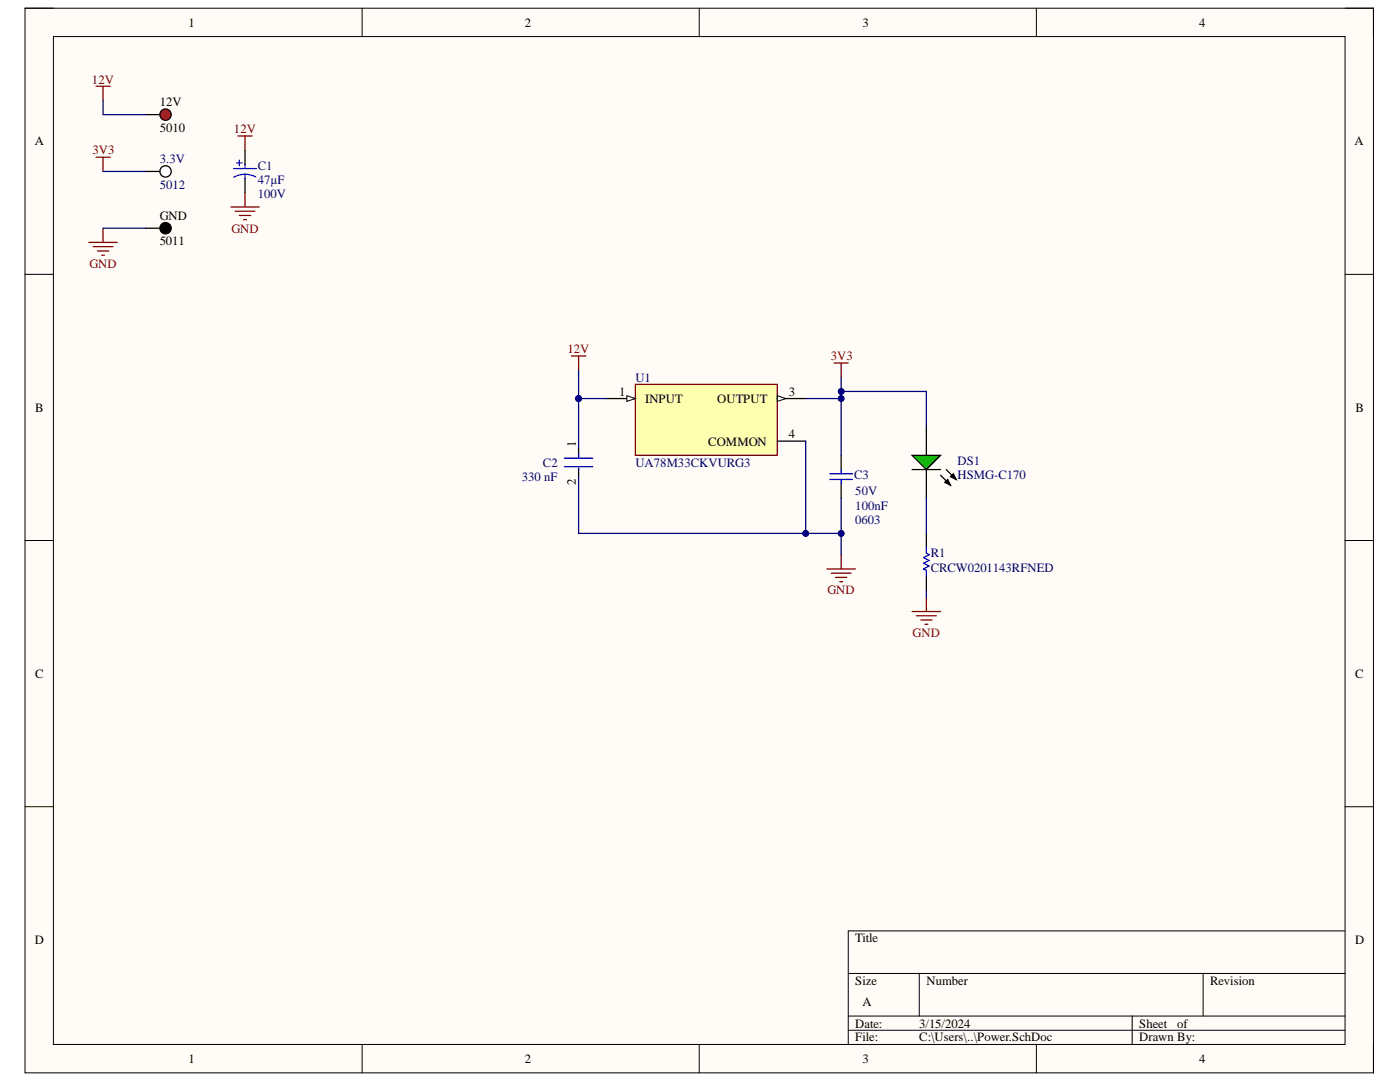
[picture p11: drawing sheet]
<svg xmlns="http://www.w3.org/2000/svg" width="279mm" height="216mm" viewBox="0 0 279 216" stroke-linecap="round" stroke-linejoin="round" font-family="sans-serif">
<path d="M5 1.6h269.1v212.5h-269.1z" fill-rule="evenodd" fill="#fffcf8"/>
<path d="M5 1.6h269.1v212.5h-269.1z" fill="none" stroke="#000" stroke-width=".2"/>
<path d="M10.7 7.3h257.7v201.1h-257.7z" fill-rule="evenodd" fill="#fffcf8"/>
<g fill="none" stroke="#000" stroke-width=".2">
<path d="M5 1.6h5.7M10.7 7.3h257.7v201.1h-257.7zM72.3 1.6v5.7M139.5 1.6v5.7M206.8 1.6v5.7M268.4 1.6h5.7v5.7M5 54.7h5.7M268.4 54.7h5.7M5 107.9h5.7M268.4 107.9h5.7M5 161h5.7M268.4 161h5.7"/>
<path d="M169.3 194.2h99.1M183.5 194.2v8.5M240.1 194.2v8.5M268.4 185.8h-99.1v22.6M72.3 208.4v5.7M139.5 208.4v5.7M169.3 202.7h99.1M169.3 205.6h99.1M206.8 208.4v5.7M226 202.7v5.7M274.1 208.4v5.7"/>
</g>
<g fill="none" stroke="#800000" stroke-width=".25">
<path d="M19.2 17.2h2.8M20.6 17.2v2.8M47.5 27.1h2.8M48.9 27.1v2.9M48.9 38.5v2.8M17.7 48.4h5.7M18.6 49.2h4M19.4 50.1h2.3M20.3 50.9h.6M20.6 45.5v2.9M46.1 41.3h5.6M46.9 42.1h4"/>
<path d="M47.8 43h2.2M48.6 43.8h.6M114.1 71h2.8M115.5 71v2.9M166.5 72.4h2.8M167.9 72.4v2.9M165 113.5h5.7M165.9 114.4h4M166.7 115.2h2.3M167.6 116.1h.6M167.9 110.7v2.8M184.9 119.2v2.8"/>
<path d="M182 122h5.7M182.9 122.9h4M183.7 123.7h2.3M184.6 124.6h.6"/>
</g>
<g fill="none" stroke="#000" stroke-width=".25">
<path d="M48.9 30v2.8M48.9 35.6v2.9M29.1 45.5h2.8M167.9 90.9v2.8M167.9 96.5v2.9"/>
<circle cx="33" cy="45.5" r="1.13"/>
</g>
<path d="M46.6 33.6h4.6M47.2 32.5h1.1M47.8 31.9v1.2M48.9 34.8l1.3 .2 .8 .3M48.9 34.8l-.9 .1-1.4 .5M48.9 32.8v.8M48.9 34.8v.8M165.6 94.5h4.5M165.6 95.7h4.5M167.9 93.7v.8M167.9 95.7v.8" fill="none" stroke="#00f" stroke-width=".25"/>
<circle cx="33" cy="45.5" r="1.13" fill="#000"/>
<circle cx="33" cy="34.2" r="1.13" fill="#fff"/>
<g fill="none" stroke="#000" stroke-width=".25">
<path d="M29.1 34.2h2.8"/>
<circle cx="33" cy="34.2" r="1.13"/>
</g>
<path d="M19.2 31.4h2.8M20.6 31.4v2.8" fill="none" stroke="#800000" stroke-width=".25"/>
<circle cx="33" cy="22.9" r="1.13" fill="#ee0e22"/>
<g fill="none" stroke="#000" stroke-width=".25">
<path d="M29.1 22.9h2.8"/>
<circle cx="33" cy="22.9" r="1.13"/>
</g>
<path d="M126.8 76.7h28.3v14.2h-28.3z" fill-rule="evenodd" fill="#ffffb0"/>
<path d="M126.8 76.7h28.3v14.2h-28.3z" fill="none" stroke="#800000" stroke-width=".25"/>
<path d="M121.1 79.5h5.7M155.1 88h5.7" fill="none" stroke="#000" stroke-width=".25"/>
<path d="M125.1 79l1.7 .5-1.7 .6z" fill="#f8fcff"/>
<path d="M125.1 79l1.7 .5-1.7 .6z" fill="none" stroke="#000" stroke-width=".2"/>
<path d="M155.1 79.5h5.7" fill="none" stroke="#000" stroke-width=".25"/>
<path d="M155.1 79l1.7 .5-1.7 .6z" fill="#f8fcff"/>
<path d="M155.1 79l1.7 .5-1.7 .6z" fill="none" stroke="#000" stroke-width=".2"/>
<path d="M184.9 85.2v5.7M184.9 93.7v5.7" fill="none" stroke="#000" stroke-width=".25"/>
<path d="M182 90.9h5.7l-2.8 2.8z" fill="#00bf00"/>
<path d="M115.5 89.4v2M115.5 93.4v1.7M182 90.9h5.7l-2.8 2.8zM182 93.7h5.7M187.7 94.8l2 2M188.6 96.2l.5-.5 .6 1.1zM188.8 93.7l2 2M189.7 95.1l.6-.6 .5 1.2zM184.9 106.4v2.9M184.9 114.9v2.9" fill="none" stroke="#000" stroke-width=".25"/>
<path d="M188.6 96.2l.5-.5 .6 1.1zM189.7 95.1l.6-.6 .5 1.2z" fill="#000"/>
<path d="M112.6 91.4h5.7M112.6 93.1h5.7M115.5 90.6v.8M115.5 93.4v.3M184.9 109.3v1.1l.5 .3-1.1 .6 1.1 .5-1.1 .6 1.1 .5-1.1 .6 .6 .3v1.1" fill="none" stroke="#00f" stroke-width=".25"/>
<path d="M115.5 73.9v5.6" fill="none" stroke="#000080" stroke-width=".25"/>
<circle cx="115.5" cy="79.5" r=".57" fill="#000080"/>
<circle cx="115.5" cy="79.5" r=".57" fill="none" stroke="#000080" stroke-width=".2"/>
<path d="M115.5 79.5v9.9M184.9 117.8v1.4" fill="none" stroke="#000080" stroke-width=".25"/>
<circle cx="115.5" cy="79.5" r=".57" fill="#000080"/>
<circle cx="115.5" cy="79.5" r=".57" fill="none" stroke="#000080" stroke-width=".2"/>
<path d="M20.6 20v2.9h8.5M20.6 34.2h8.5M20.6 45.5h8.5M167.9 75.3v15.6" fill="none" stroke="#000080" stroke-width=".25"/>
<circle cx="167.9" cy="78.1" r=".57" fill="#000080"/>
<circle cx="167.9" cy="78.1" r=".57" fill="none" stroke="#000080" stroke-width=".2"/>
<circle cx="167.9" cy="79.5" r=".57" fill="#000080"/>
<circle cx="167.9" cy="79.5" r=".57" fill="none" stroke="#000080" stroke-width=".2"/>
<path d="M115.5 79.5h5.6" fill="none" stroke="#000080" stroke-width=".25"/>
<circle cx="115.5" cy="79.5" r=".57" fill="#000080"/>
<circle cx="115.5" cy="79.5" r=".57" fill="none" stroke="#000080" stroke-width=".2"/>
<path d="M160.8 79.5h7.1" fill="none" stroke="#000080" stroke-width=".25"/>
<circle cx="167.9" cy="79.5" r=".57" fill="#000080"/>
<circle cx="167.9" cy="79.5" r=".57" fill="none" stroke="#000080" stroke-width=".2"/>
<path d="M160.8 106.4h7.1" fill="none" stroke="#000080" stroke-width=".25"/>
<circle cx="160.8" cy="106.4" r=".57" fill="#000080"/>
<circle cx="160.8" cy="106.4" r=".57" fill="none" stroke="#000080" stroke-width=".2"/>
<circle cx="167.9" cy="106.4" r=".57" fill="#000080"/>
<circle cx="167.9" cy="106.4" r=".57" fill="none" stroke="#000080" stroke-width=".2"/>
<path d="M167.9 99.4v11.3" fill="none" stroke="#000080" stroke-width=".25"/>
<circle cx="167.9" cy="106.4" r=".57" fill="#000080"/>
<circle cx="167.9" cy="106.4" r=".57" fill="none" stroke="#000080" stroke-width=".2"/>
<path d="M167.9 78.1h17v7.1" fill="none" stroke="#000080" stroke-width=".25"/>
<circle cx="167.9" cy="78.1" r=".57" fill="#000080"/>
<circle cx="167.9" cy="78.1" r=".57" fill="none" stroke="#000080" stroke-width=".2"/>
<path d="M160.8 88v18.4h-45.3v-11.3M184.9 99.4v7" fill="none" stroke="#000080" stroke-width=".25"/>
<circle cx="160.8" cy="106.4" r=".57" fill="#000080"/>
<circle cx="160.8" cy="106.4" r=".57" fill="none" stroke="#000080" stroke-width=".2"/>
<g font-size="2.5">
<text x="37.6" y="5.3">1</text>
<text x="104.7" y="5.3">2</text>
<text x="172.1" y="5.3">3</text>
<text x="239.3" y="5.3">4</text>
<text x="31.9" y="21.1">12V</text>
<text x="6.9" y="29">A</text>
<text x="31.9" y="26.3">5010</text>
<text x="270.3" y="29">A</text>
<text x="31.9" y="43.8">GND</text>
<text x="31.9" y="49">5011</text>
<text x="7" y="82.1">B</text>
<text x="123.6" y="79">1</text>
<text x="128.7" y="80.4">INPUT</text>
<text x="143.1" y="80.4">OUTPUT</text>
<text x="157.4" y="79">3</text>
<text x="270.5" y="82.1">B</text>
<text x="115" y="89.1" transform="rotate(-90 115 89.1)">1</text>
<text x="141.3" y="88.9">COMMON</text>
<text x="157.4" y="87.5">4</text>
<text x="115" y="96.8" transform="rotate(-90 115 96.8)">2</text>
<text x="7" y="135.2">C</text>
<text x="270.4" y="135.2">C</text>
<text x="6.9" y="188.4">D</text>
<text x="170.7" y="188">Title</text>
<text x="270.4" y="188.4">D</text>
<text x="170.7" y="196.5">Size</text>
<text x="184.9" y="196.5">Number</text>
<text x="241.5" y="196.5">Revision</text>
<text x="172.1" y="200.8">A</text>
<text x="170.7" y="205">Date:</text>
<text x="170.7" y="207.8">File:</text>
<text x="183.5" y="205">3/15/2024</text>
<text x="183.5" y="207.8">C:\Users\..\Power.SchDoc</text>
<text x="227.4" y="205">Sheet</text>
<text x="227.4" y="207.8">Drawn By:</text>
<text x="235" y="205">of</text>
<text x="37.6" y="212.1">1</text>
<text x="104.7" y="212.1">2</text>
<text x="172.1" y="212.1">3</text>
<text x="239.3" y="212.1">4</text>
</g>
<g font-size="2.5" fill="#800000">
<text x="18.4" y="16.7">12V</text>
<text x="46.7" y="26.6">12V</text>
<text x="18.4" y="30.8">3V3</text>
<text x="46.2" y="46.4">GND</text>
<text x="17.8" y="53.5">GND</text>
<text x="113.3" y="70.5">12V</text>
<text x="165.8" y="71.9">3V3</text>
<text x="165.1" y="118.6">GND</text>
<text x="182.1" y="127.1">GND</text>
</g>
<g font-size="2.5" fill="#000080">
<text x="31.9" y="32.5">3.3V</text>
<text x="51.4" y="33.9">C1</text>
<text x="31.9" y="37.6">5012</text>
<text x="51.4" y="36.8">47µF</text>
<text x="51.4" y="39.6">100V</text>
<text x="126.8" y="76.1">U1</text>
<text x="108.4" y="93.1">C2</text>
<text x="126.8" y="93.1">UA78M33CKVURG3</text>
<text x="170.4" y="95.7">C3</text>
<text x="191.1" y="92.9">DS1</text>
<text x="191.1" y="95.7">HSMG-C170</text>
<text x="104.1" y="96">330 nF</text>
<text x="170.7" y="101.7">100nF</text>
<text x="170.7" y="98.8">50V</text>
<text x="170.7" y="104.5">0603</text>
<text x="185.8" y="111.2">R1</text>
<text x="185.8" y="114.1">CRCW0201143RFNED</text>
</g>
</svg>
